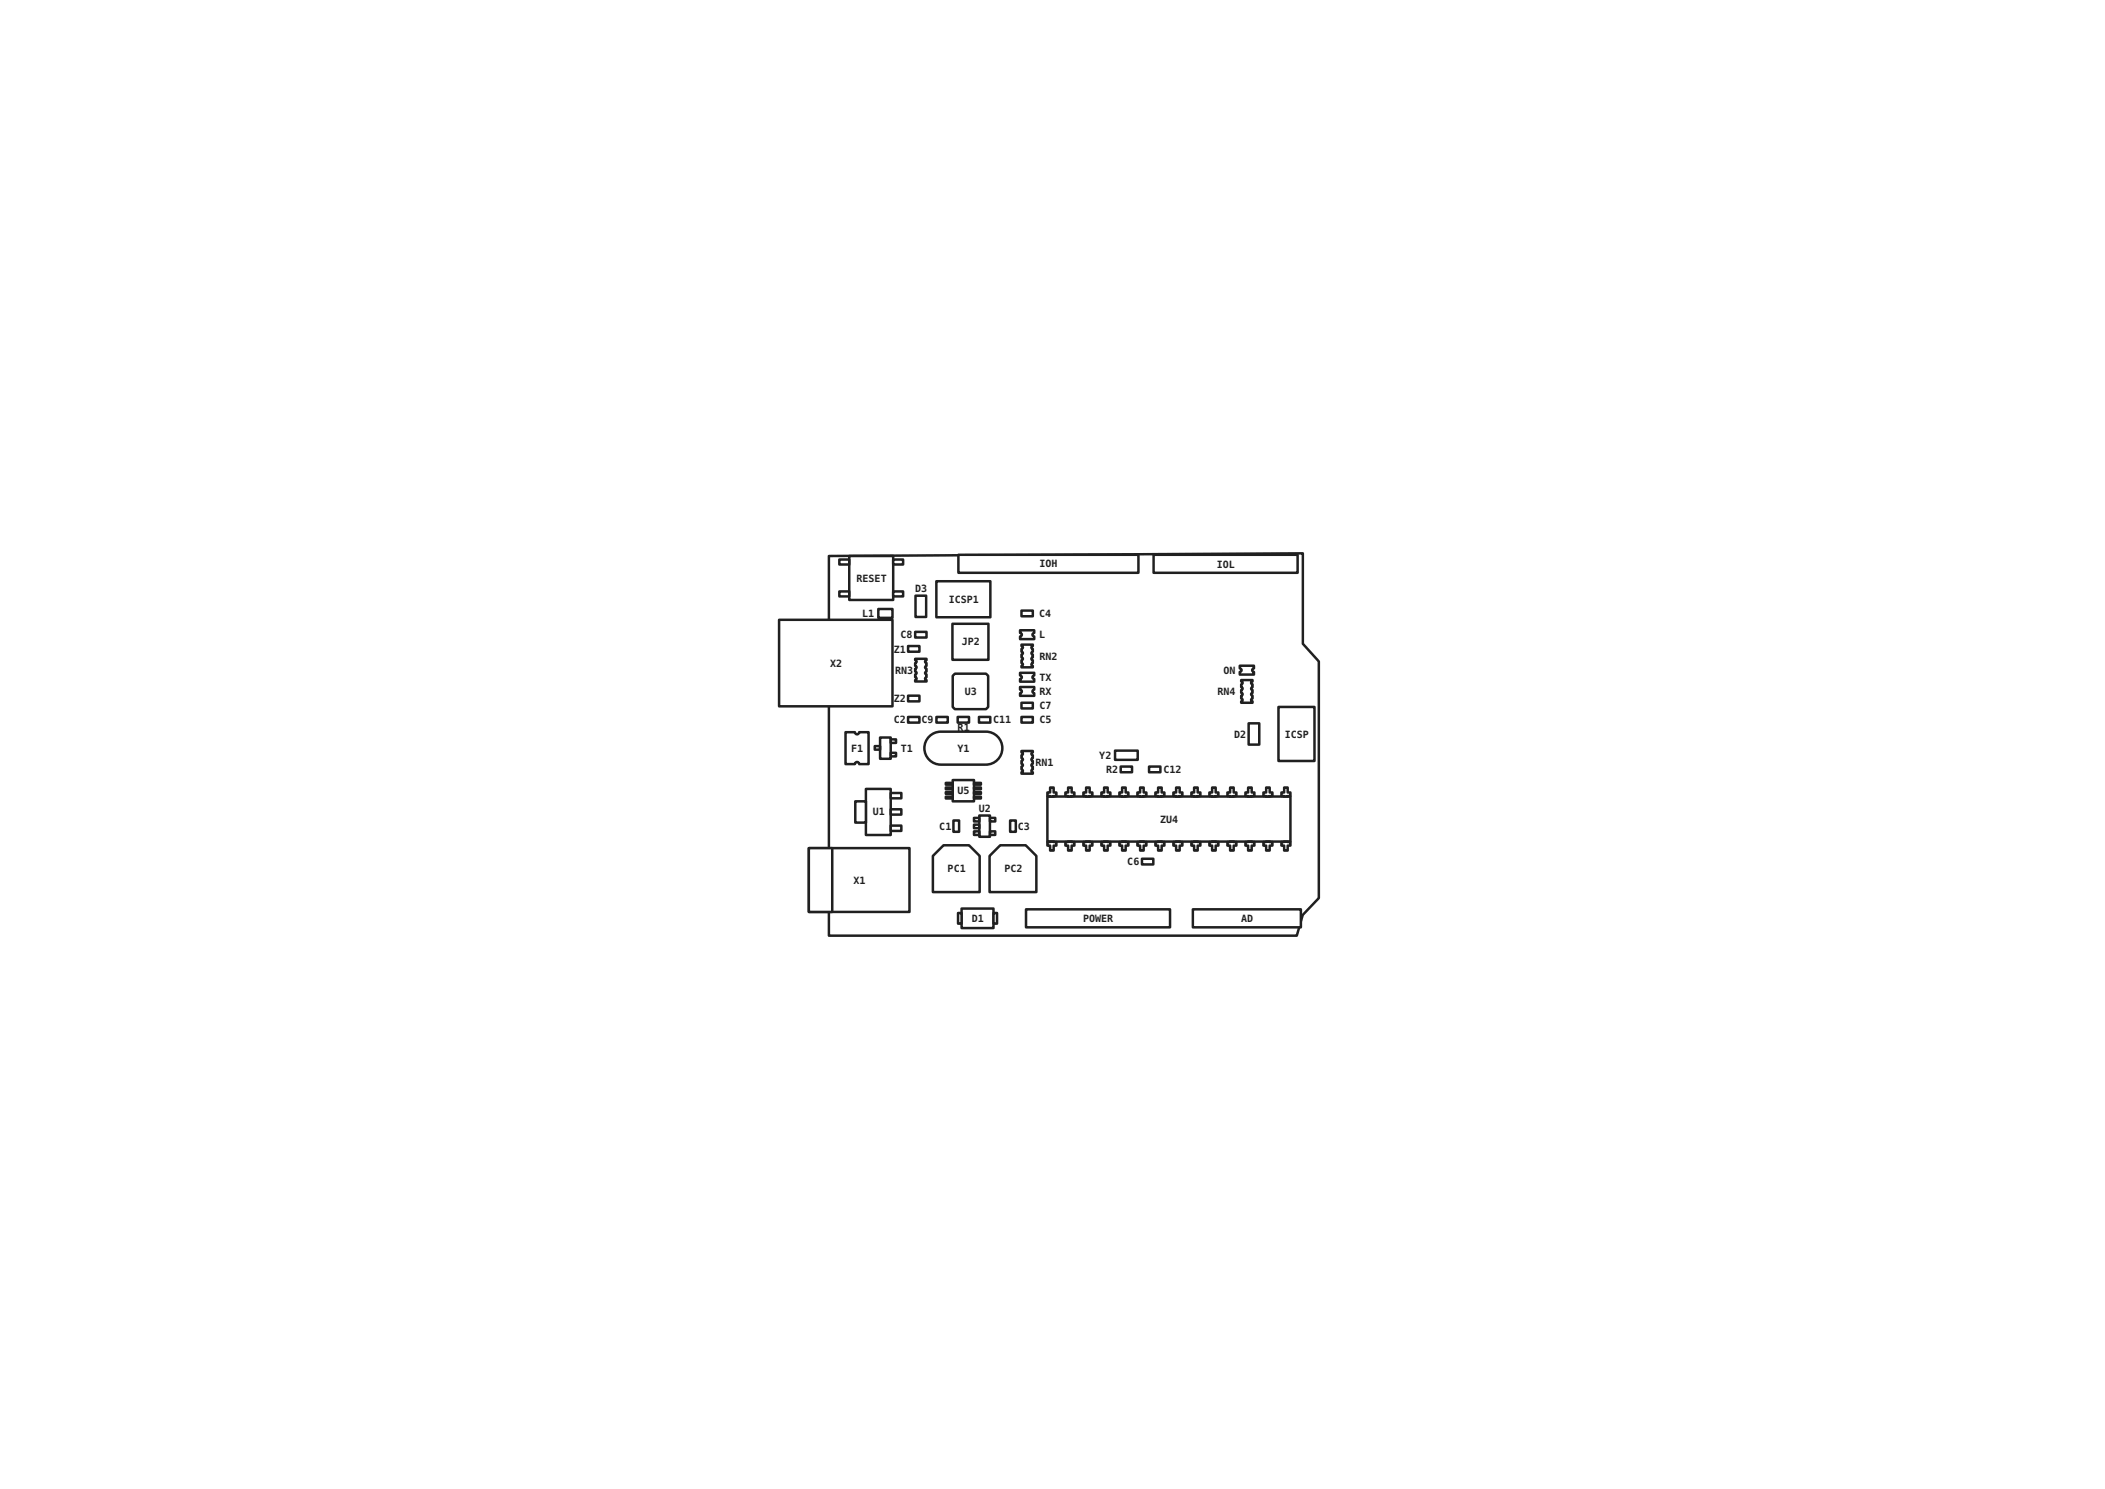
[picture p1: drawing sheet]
<svg xmlns="http://www.w3.org/2000/svg" width="297mm" height="210mm" viewBox="0 0 297 210" stroke-linecap="round" stroke-linejoin="round" font-family="sans-serif">
<g fill="#fff" stroke="#231f20" stroke-width=".35">
<path d="M117 78.4l66.8-.4v12.8l2.3 2.5v33.4l-2.3 2.3-.8 3h-66z" fill-rule="evenodd"/>
<path d="M135.2 78.2h25.4v2.6h-25.4z" fill-rule="evenodd"/>
</g>
<path d="M129.2 84h1.5v3h-1.5zM176.2 102h1.5v3h-1.5z" fill="none" stroke="#231f20" stroke-width=".35"/>
<g fill="#fff" stroke="#231f20" stroke-width=".35">
<path d="M134.4 88h5.1v5.1h-5.1z" fill-rule="evenodd"/>
<path d="M123.9 85.9h2v1.2h-2z" fill-rule="evenodd"/>
<path d="M174.9 93.9h2v.4h-.2v.2v.2l.2 .1v.3h-2v-.3l.2-.1 .1-.2-.1-.2h-.2z" fill-rule="evenodd"/>
<path d="M143.9 88.9h2v.4h-.2v.2v.2l.2 .1v.3h-2v-.3l.2-.1 .1-.2-.1-.2h-.2z" fill-rule="evenodd"/>
<path d="M158.1 108.1h1.6v.8h-1.6z" fill-rule="evenodd"/>
<path d="M135.1 101.1h1.6v.8h-1.6z" fill-rule="evenodd"/>
<path d="M143.9 94.9h2v.4h-.2v.2v.2l.2 .1v.3h-2v-.3l.2-.1 .1-.2-.1-.2h-.2z" fill-rule="evenodd"/>
<path d="M143.9 96.9h2v.4h-.2v.2v.2l.2 .1v.3h-2v-.3l.2-.1 .1-.2-.1-.2h-.2z" fill-rule="evenodd"/>
<path d="M124.2 104h1.5v3h-1.5z" fill-rule="evenodd"/>
<path d="M125.7 106.2h.7v.5h-.7z" fill-rule="evenodd"/>
<path d="M125.7 104.3h.7v.5h-.7z" fill-rule="evenodd"/>
<path d="M123.4 105.2h.8v.5h-.8z" fill-rule="evenodd"/>
<path d="M138.2 115h1.5v3h-1.5z" fill-rule="evenodd"/>
<path d="M137.4 116.3h.8v.5h-.8z" fill-rule="evenodd"/>
<path d="M137.4 115.4h.8v.5h-.8z" fill-rule="evenodd"/>
<path d="M137.4 117.3h.8v.5h-.8z" fill-rule="evenodd"/>
<path d="M139.7 115.4h.7v.5h-.7z" fill-rule="evenodd"/>
<path d="M139.7 117.3h.7v.5h-.7z" fill-rule="evenodd"/>
<path d="M134.4 95.3l.3-.3h4.4l.3 .3v4.4l-.3 .3h-4.4l-.3-.3z" fill-rule="evenodd"/>
<path d="M134.4 110h3v3h-3z" fill-rule="evenodd"/>
<path d="M133.4 111.1h1v.2h-1z" fill-rule="evenodd"/>
<path d="M133.4 111.7h1v.3h-1z" fill-rule="evenodd"/>
<path d="M133.4 110.4h1v.3h-1z" fill-rule="evenodd"/>
<path d="M133.4 112.4h1v.2h-1z" fill-rule="evenodd"/>
<path d="M137.4 111.1h1v.2h-1z" fill-rule="evenodd"/>
<path d="M137.4 111.7h1v.3h-1z" fill-rule="evenodd"/>
<path d="M137.4 110.4h1v.3h-1z" fill-rule="evenodd"/>
<path d="M137.4 112.4h1v.2h-1z" fill-rule="evenodd"/>
<path d="M109.9 87.4h16v12.2h-16z" fill-rule="evenodd"/>
<path d="M157.3 105.9h3.2v1.3h-3.2z" fill-rule="evenodd"/>
<path d="M128.1 91.1h1.6v.8h-1.6z" fill-rule="evenodd"/>
<path d="M128.1 98.1h1.6v.8h-1.6z" fill-rule="evenodd"/>
<path d="M131.6 120.7l1.5-1.5h3.6l1.5 1.5v5.1h-6.6z" fill-rule="evenodd"/>
<path d="M139.6 120.7l1.5-1.5h3.6l1.5 1.5v5.1h-6.6z" fill-rule="evenodd"/>
<path d="M168.3 128.2h15.2v2.6h-15.2z" fill-rule="evenodd"/>
<path d="M128.1 101.1h1.6v.8h-1.6z" fill-rule="evenodd"/>
<path d="M162.1 108.1h1.6v.8h-1.6z" fill-rule="evenodd"/>
<path d="M161.1 121.1h1.6v.8h-1.6z" fill-rule="evenodd"/>
<path d="M134.5 115.7h.8v1.6h-.8z" fill-rule="evenodd"/>
<path d="M144.1 86.1h1.6v.8h-1.6z" fill-rule="evenodd"/>
<path d="M144.1 101.1h1.6v.8h-1.6z" fill-rule="evenodd"/>
<path d="M144.1 99.1h1.6v.8h-1.6z" fill-rule="evenodd"/>
<path d="M142.5 115.7h.8v1.6h-.8z" fill-rule="evenodd"/>
<path d="M129.1 89.1h1.6v.8h-1.6z" fill-rule="evenodd"/>
<path d="M132.1 101.1h1.6v.8h-1.6z" fill-rule="evenodd"/>
<path d="M138.1 101.1h1.6v.8h-1.6z" fill-rule="evenodd"/>
<path d="M119.3 103.3h1.3a.3 .3 0 0 0 .3 .3 .3 .3 0 0 0 .3-.3h1.3v4.5h-1.3a.3 .3 0 0 0-.3-.3 .3 .3 0 0 0-.3 .3h-1.3z" fill-rule="evenodd"/>
<path d="M132.1 82h7.6v5.1h-7.6z" fill-rule="evenodd"/>
<path d="M180.4 99.7h5.1v7.6h-5.1z" fill-rule="evenodd"/>
<path d="M162.8 78.2h20.3v2.6h-20.3z" fill-rule="evenodd"/>
<path d="M144.8 128.2h20.3v2.6h-20.3z" fill-rule="evenodd"/>
</g>
<path d="M144.1 105.9h1.6v.2l-.1 .1-.1 .2 .2 .1v.4l-.1 .1-.1 .2 .2 .1v.4l-.1 .1-.1 .2 .2 .1v.4l-.1 .1-.1 .2 .2 .1v.2h-1.6v-.2l.2-.1v-.1l-.2-.2v-.4l.2-.1v-.1l-.2-.2v-.4l.2-.1v-.1l-.2-.2v-.4l.2-.1v-.1l-.2-.2z" fill="none" stroke="#231f20" stroke-width=".35"/>
<g fill="#fff" stroke="#231f20" stroke-width=".35">
<path d="M122.2 111.3h3.5v6.5h-3.5z" fill-rule="evenodd"/>
<path d="M125.7 114.1h1.5v.8h-1.5z" fill-rule="evenodd"/>
<path d="M120.7 113h1.5v3h-1.5z" fill-rule="evenodd"/>
<path d="M125.7 116.4h1.5v.8h-1.5z" fill-rule="evenodd"/>
<path d="M125.7 111.8h1.5v.8h-1.5z" fill-rule="evenodd"/>
<path d="M114.1 119.6h14.2v9h-14.2z" fill-rule="evenodd"/>
<path d="M114.1 119.6h3.3v9h-3.3z" fill-rule="evenodd"/>
<path d="M130.9 104.1a2.32 2.32 0 0 1 1.8-.9h6.4a2.32 2.32 0 0 1 2.3 2.3 2.32 2.32 0 0 1-2.3 2.3h-6.4a2.32 2.32 0 0 1-2-1.3 2.32 2.32 0 0 1 .2-2.4z" fill-rule="evenodd"/>
<path d="M147.8 112.3h34.3v6.4h-34.3z" fill-rule="evenodd"/>
<path d="M181.2 111.1h.5v.7h.4v.5h-1.3v-.5h.4z" fill-rule="evenodd"/>
<path d="M178.6 111.1h.5v.7h.4v.5h-1.2v-.5h.3z" fill-rule="evenodd"/>
<path d="M176.1 111.1h.5v.7h.4v.5h-1.3v-.5h.4z" fill-rule="evenodd"/>
<path d="M173.6 111.1h.5v.7h.3v.5h-1.2v-.5h.4z" fill-rule="evenodd"/>
<path d="M171 111.1h.5v.7h.4v.5h-1.3v-.5h.4z" fill-rule="evenodd"/>
<path d="M168.5 111.1h.5v.7h.4v.5h-1.3v-.5h.4z" fill-rule="evenodd"/>
<path d="M165.9 111.1h.5v.7h.4v.5h-1.2v-.5h.3z" fill-rule="evenodd"/>
<path d="M163.4 111.1h.5v.7h.4v.5h-1.3v-.5h.4z" fill-rule="evenodd"/>
<path d="M160.9 111.1h.5v.7h.3v.5h-1.2v-.5h.4z" fill-rule="evenodd"/>
<path d="M158.3 111.1h.5v.7h.4v.5h-1.3v-.5h.4z" fill-rule="evenodd"/>
<path d="M155.8 111.1h.5v.7h.4v.5h-1.3v-.5h.4z" fill-rule="evenodd"/>
<path d="M153.2 111.1h.5v.7h.4v.5h-1.2v-.5h.3z" fill-rule="evenodd"/>
<path d="M150.7 111.1h.5v.7h.4v.5h-1.3v-.5h.4z" fill-rule="evenodd"/>
<path d="M148.2 111.1h.5v.7h.3v.5h-1.2v-.5h.4z" fill-rule="evenodd"/>
<path d="M180.8 118.8h1.3v.5h-.4v.7h-.5v-.7h-.4z" fill-rule="evenodd"/>
<path d="M178.3 118.8h1.2v.5h-.4v.7h-.5v-.7h-.3z" fill-rule="evenodd"/>
<path d="M175.7 118.8h1.3v.5h-.4v.7h-.5v-.7h-.4z" fill-rule="evenodd"/>
<path d="M173.2 118.8h1.2v.5h-.3v.7h-.5v-.7h-.4z" fill-rule="evenodd"/>
<path d="M170.6 118.8h1.3v.5h-.4v.7h-.5v-.7h-.4z" fill-rule="evenodd"/>
<path d="M168.1 118.8h1.3v.5h-.4v.7h-.5v-.7h-.4z" fill-rule="evenodd"/>
<path d="M165.6 118.8h1.2v.5h-.4v.7h-.5v-.7h-.3z" fill-rule="evenodd"/>
<path d="M163 118.8h1.3v.5h-.4v.7h-.5v-.7h-.4z" fill-rule="evenodd"/>
<path d="M160.5 118.8h1.2v.5h-.3v.7h-.5v-.7h-.4z" fill-rule="evenodd"/>
<path d="M157.9 118.8h1.3v.5h-.4v.7h-.5v-.7h-.4z" fill-rule="evenodd"/>
<path d="M155.4 118.8h1.3v.5h-.4v.7h-.5v-.7h-.4z" fill-rule="evenodd"/>
<path d="M152.9 118.8h1.2v.5h-.4v.7h-.5v-.7h-.3z" fill-rule="evenodd"/>
<path d="M150.3 118.8h1.3v.5h-.4v.7h-.5v-.7h-.4z" fill-rule="evenodd"/>
<path d="M147.8 118.8h1.2v.5h-.3v.7h-.5v-.7h-.4z" fill-rule="evenodd"/>
<path d="M135.7 128.1h4.5v2.8h-4.5z" fill-rule="evenodd"/>
<path d="M140.2 128.8h.5v1.5h-.5z" fill-rule="evenodd"/>
<path d="M135.2 128.8h.5v1.5h-.5z" fill-rule="evenodd"/>
<path d="M119.8 78.4h6.2v6.2h-6.2z" fill-rule="evenodd"/>
<path d="M118.4 78.9h1.4v.7h-1.4z" fill-rule="evenodd"/>
<path d="M118.4 83.4h1.4v.7h-1.4z" fill-rule="evenodd"/>
<path d="M126 78.9h1.4v.7h-1.4z" fill-rule="evenodd"/>
<path d="M126 83.4h1.4v.7h-1.4z" fill-rule="evenodd"/>
</g>
<path d="M129.1 92.9h1.6v.2l-.1 .1-.1 .2 .2 .1v.4l-.1 .1-.1 .2 .2 .1v.4l-.1 .1-.1 .2 .2 .1v.4l-.1 .1-.1 .2 .2 .1v.2h-1.6v-.2l.2-.1v-.1l-.2-.2v-.4l.2-.1v-.1l-.2-.2v-.4l.2-.1v-.1l-.2-.2v-.4l.2-.1v-.1l-.2-.2zM144.1 90.9h1.6v.2l-.1 .1-.1 .2 .2 .1v.4l-.1 .1-.1 .2 .2 .1v.4l-.1 .1-.1 .2 .2 .1v.4l-.1 .1-.1 .2 .2 .1v.2h-1.6v-.2l.2-.1v-.1l-.2-.2v-.4l.2-.1v-.1l-.2-.2v-.4l.2-.1v-.1l-.2-.2v-.4l.2-.1v-.1l-.2-.2zM175.1 95.9h1.6v.2l-.1 .1-.1 .2 .2 .1v.4l-.1 .1-.1 .2 .2 .1v.4l-.1 .1-.1 .2 .2 .1v.4l-.1 .1-.1 .2 .2 .1v.2h-1.6v-.2l.2-.1v-.1l-.2-.2v-.4l.2-.1v-.1l-.2-.2v-.4l.2-.1v-.1l-.2-.2v-.4l.2-.1v-.1l-.2-.2z" fill="none" stroke="#231f20" stroke-width=".35"/>
<g font-size="1.4" fill="#231f20">
<text x="120.9" y="82">RESET</text>
<text x="129.1" y="83.5">D3</text>
<text x="146.7" y="80">IOH</text>
<text x="171.7" y="80.1">IOL</text>
<text x="121.6" y="87">L1</text>
<text x="133.9" y="85">ICSP1</text>
<text x="146.6" y="87">C4</text>
<text x="117.1" y="94">X2</text>
<text x="126.1" y="92">Z1</text>
<text x="126.3" y="95">RN3</text>
<text x="127.1" y="90">C8</text>
<text x="135.7" y="91">JP2</text>
<text x="146.6" y="90">L</text>
<text x="146.6" y="93">RN2</text>
<text x="172.6" y="95">ON</text>
<text x="126.1" y="99">Z2</text>
<text x="136.1" y="98">U3</text>
<text x="146.6" y="96">TX</text>
<text x="146.6" y="98">RX</text>
<text x="146.6" y="100">C7</text>
<text x="171.8" y="98">RN4</text>
<text x="120.1" y="106">F1</text>
<text x="126.1" y="102">C2</text>
<text x="127.1" y="106">T1</text>
<text x="130" y="102">C9</text>
<text x="135.1" y="106">Y1</text>
<text x="135.1" y="103.1">R1</text>
<text x="140.1" y="102">C11</text>
<text x="146.6" y="102">C5</text>
<text x="155.1" y="107">Y2</text>
<text x="174.1" y="104">D2</text>
<text x="181.3" y="104">ICSP</text>
<text x="135.1" y="112">U5</text>
<text x="146.1" y="108">RN1</text>
<text x="156.1" y="109">R2</text>
<text x="164.1" y="109">C12</text>
<text x="123.1" y="115">U1</text>
<text x="132.5" y="117">C1</text>
<text x="138.1" y="114.5">U2</text>
<text x="143.6" y="117">C3</text>
<text x="163.7" y="116">ZU4</text>
<text x="120.4" y="124.6">X1</text>
<text x="133.7" y="123">PC1</text>
<text x="141.7" y="123">PC2</text>
<text x="159.1" y="122">C6</text>
<text x="137.1" y="130">D1</text>
<text x="152.8" y="130">POWER</text>
<text x="175.1" y="130">AD</text>
</g>
</svg>
